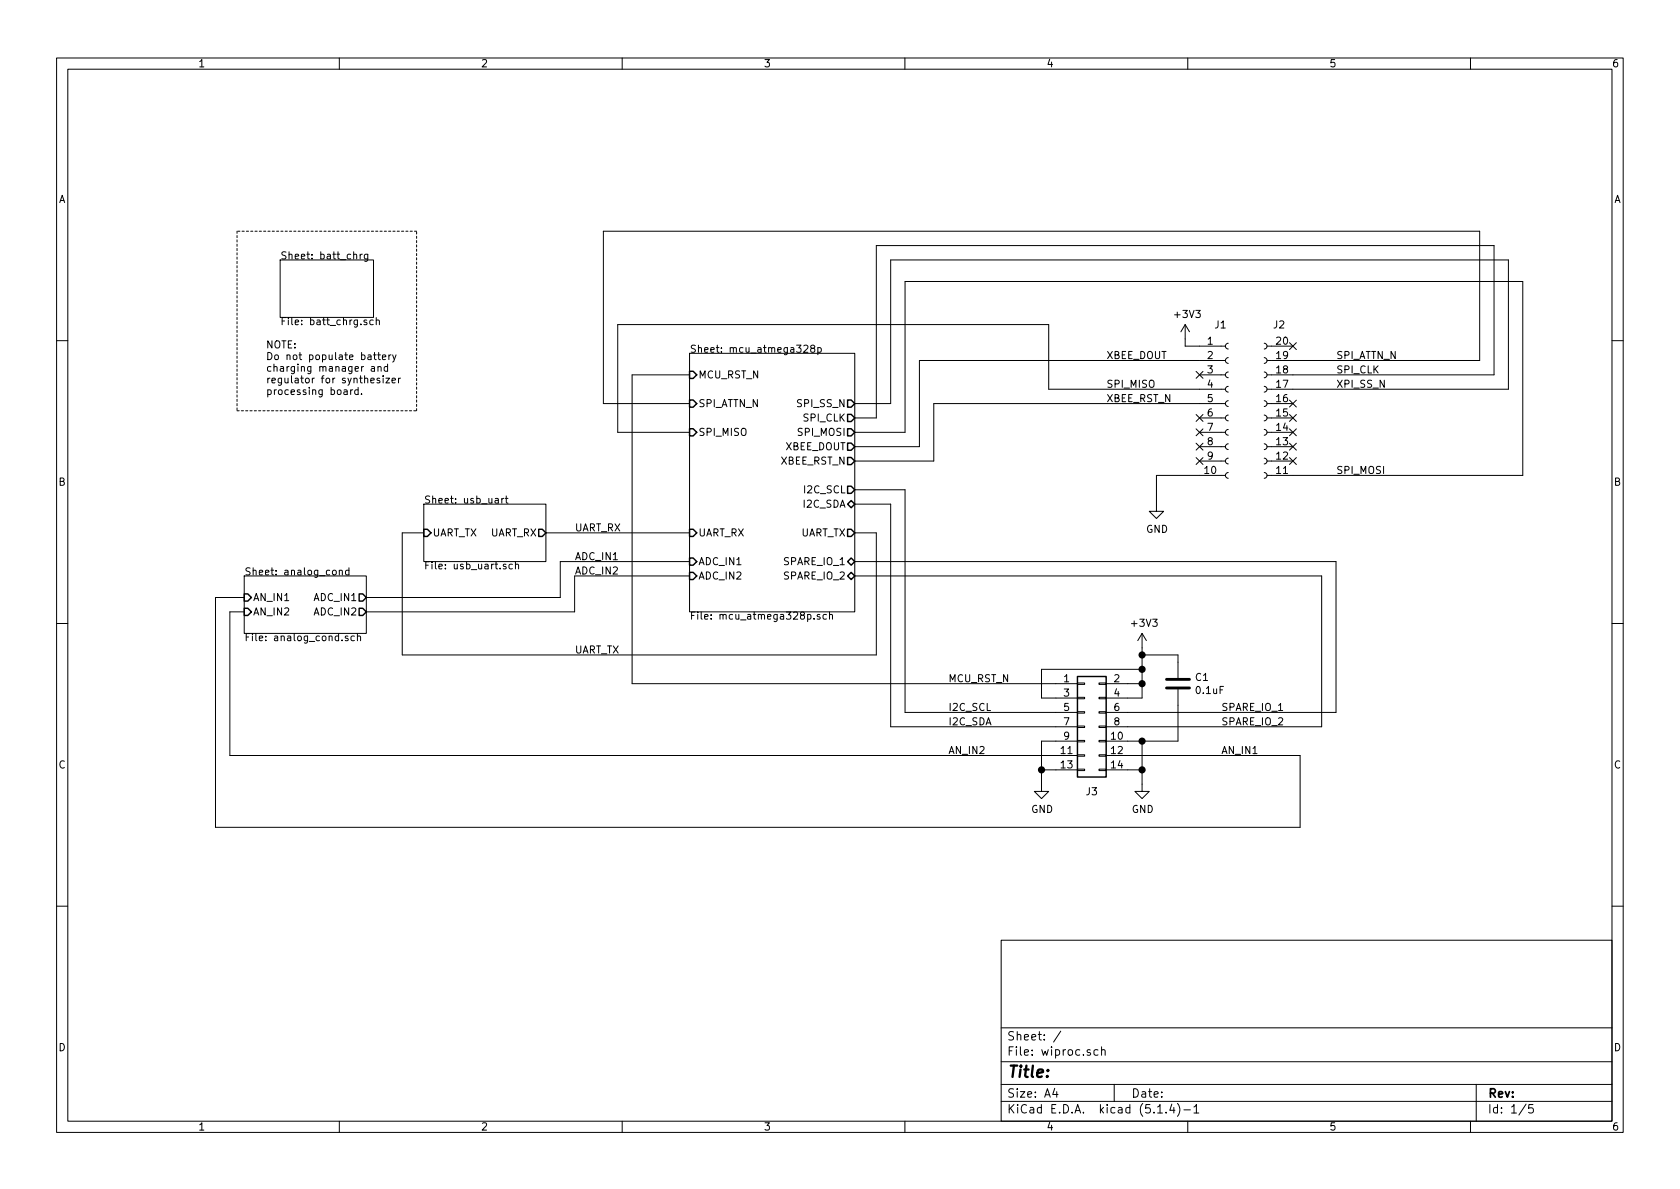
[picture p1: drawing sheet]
EESchema Schematic File Version 4
LIBS:wiproc-cache
EELAYER 30 0
EELAYER END
$Descr A4 11693 8268
encoding utf-8
Sheet 1 5
Title ""
Date ""
Rev ""
Comp ""
Comment1 ""
Comment2 ""
Comment3 ""
Comment4 ""
$EndDescr
$Sheet
S 4800 2450 1150 1800
U 5DA8FAAB
F0 "mcu_atmega328p" 50
F1 "mcu_atmega328p.sch" 50
F2 "SPI_ATTN_N" I L 4800 2800 50 
F3 "SPI_SS_N" O R 5950 2800 50 
F4 "SPI_MOSI" O R 5950 3000 50 
F5 "SPI_CLK" O R 5950 2900 50 
F6 "SPI_MISO" I L 4800 3000 50 
F7 "MCU_RST_N" I L 4800 2600 50 
F8 "UART_TX" O R 5950 3700 50 
F9 "UART_RX" I L 4800 3700 50 
F10 "XBEE_DOUT" O R 5950 3100 50 
F11 "XBEE_RST_N" O R 5950 3200 50 
F12 "ADC_IN1" I L 4800 3900 50 
F13 "I2C_SDA" B R 5950 3500 50 
F14 "I2C_SCL" O R 5950 3400 50 
F15 "ADC_IN2" I L 4800 4000 50 
F16 "SPARE_IO_2" B R 5950 4000 50 
F17 "SPARE_IO_1" B R 5950 3900 50 
$EndSheet
$Sheet
S 2950 3500 850  400 
U 5DC68A7B
F0 "usb_uart" 50
F1 "usb_uart.sch" 50
F2 "UART_RX" O R 3800 3700 50 
F3 "UART_TX" I L 2950 3700 50 
$EndSheet
$Sheet
S 1950 1800 650  400 
U 5DE5B999
F0 "batt_chrg" 50
F1 "batt_chrg.sch" 50
$EndSheet
Text Notes 1850 2750 0    50   ~ 0
NOTE:\nDo not populate battery \ncharging manager and \nregulator for synthesizer\nprocessing board.
Wire Notes Line
	1650 1600 1650 2850
Wire Notes Line
	1650 2850 2900 2850
Wire Notes Line
	2900 2850 2900 1600
Wire Notes Line
	2900 1600 1650 1600
Wire Wire Line
	3800 3700 4800 3700
Wire Wire Line
	2950 3700 2800 3700
Wire Wire Line
	2800 3700 2800 4550
Wire Wire Line
	2800 4550 6100 4550
Wire Wire Line
	6100 4550 6100 3700
Wire Wire Line
	6100 3700 5950 3700
$Comp
L power:+3V3 #PWR03
U 1 1
P 7950 4500
F 0 "#PWR03" H 7950 4350 50  0001 C CNN
F 1 "+3V3" H 7965 4673 50  0000 C CNN
F 2 "" H 7950 4500 50  0001 C CNN
F 3 "" H 7950 4500 50  0001 C CNN
	1    7950 4500
	1    0    0    -1  
$EndComp
Wire Wire Line
	7250 4850 7350 4850
Wire Wire Line
	7950 4850 7850 4850
Wire Wire Line
	7950 5350 7850 5350
Wire Wire Line
	7950 5350 7950 5450
Connection ~ 7950 5350
$Comp
L power:GND #PWR05
U 1 1
P 7950 5450
F 0 "#PWR05" H 7950 5200 50  0001 C CNN
F 1 "GND" H 7955 5277 50  0000 C CNN
F 2 "" H 7950 5450 50  0001 C CNN
F 3 "" H 7950 5450 50  0001 C CNN
	1    7950 5450
	1    0    0    -1  
$EndComp
Wire Wire Line
	7950 5150 7950 5350
$Comp
L Device:C C?
U 1 1
P 8200 4750
AR Path="/5DC68A7B/5DE867FC" Ref="C?"  Part="1" 
AR Path="/5DE5B999/5DE867FC" Ref="C?"  Part="1" 
AR Path="/5DE867FC" Ref="C1"  Part="1" 
F 0 "C1" H 8085 4796 50  0000 R CNN
F 1 "0.1uF" H 8085 4705 50  0000 R CNN
F 2 "Capacitor_SMD:C_0603_1608Metric_Pad1.05x0.95mm_HandSolder" H 8238 4600 50  0001 C CNN
F 3 "~" H 8200 4750 50  0001 C CNN
	1    8200 4750
	-1   0    0    -1  
$EndComp
Wire Wire Line
	7950 4500 7950 4550
Wire Wire Line
	7250 4650 7950 4650
Wire Wire Line
	7250 4650 7250 4850
Connection ~ 7950 4650
Wire Wire Line
	7950 4650 7950 4750
Wire Wire Line
	8200 4600 8200 4550
Wire Wire Line
	8200 4550 7950 4550
Connection ~ 7950 4550
Wire Wire Line
	7950 4550 7950 4650
Wire Wire Line
	8200 4900 8200 5150
Wire Wire Line
	8200 5150 7950 5150
$Comp
L power:GND #PWR04
U 1 1
P 7250 5450
F 0 "#PWR04" H 7250 5200 50  0001 C CNN
F 1 "GND" H 7255 5277 50  0000 C CNN
F 2 "" H 7250 5450 50  0001 C CNN
F 3 "" H 7250 5450 50  0001 C CNN
	1    7250 5450
	1    0    0    -1  
$EndComp
Wire Wire Line
	7350 5350 7250 5350
Wire Wire Line
	7250 5350 7250 5450
Wire Wire Line
	7850 5150 7950 5150
Connection ~ 7950 5150
Wire Wire Line
	7350 5150 7250 5150
Wire Wire Line
	7250 5150 7250 5350
Connection ~ 7250 5350
Wire Wire Line
	9300 4950 9300 3900
Wire Wire Line
	9300 3900 5950 3900
Wire Wire Line
	7850 4950 9300 4950
Wire Wire Line
	5950 4000 9200 4000
Wire Wire Line
	9200 4000 9200 5050
Wire Wire Line
	7850 5050 9200 5050
Wire Wire Line
	5950 3400 6300 3400
Wire Wire Line
	6300 3400 6300 4950
Wire Wire Line
	6300 4950 7350 4950
Wire Wire Line
	5950 3500 6200 3500
Wire Wire Line
	6200 3500 6200 5050
Wire Wire Line
	6200 5050 7350 5050
$Comp
L Connector_Generic:Conn_02x07_Odd_Even J3
U 1 1
P 7550 5050
F 0 "J3" H 7600 4600 50  0000 C CNN
F 1 "Conn_02x07_Odd_Even" H 7600 4350 50  0001 C CNN
F 2 "Connector_PinHeader_2.54mm:PinHeader_2x07_P2.54mm_Vertical" H 7550 5050 50  0001 C CNN
F 3 "~" H 7550 5050 50  0001 C CNN
	1    7550 5050
	1    0    0    -1  
$EndComp
Wire Wire Line
	7850 4750 7950 4750
Connection ~ 7950 4750
Wire Wire Line
	7950 4750 7950 4850
Wire Wire Line
	4800 2600 4400 2600
Wire Wire Line
	4400 2600 4400 4750
Wire Wire Line
	4400 4750 7350 4750
Text Label 6600 4750 0    50   ~ 0
MCU_RST_N
Text Label 6600 4950 0    50   ~ 0
I2C_SCL
Text Label 6600 5050 0    50   ~ 0
I2C_SDA
Text Label 8500 4950 0    50   ~ 0
SPARE_IO_1
Text Label 8500 5050 0    50   ~ 0
SPARE_IO_2
Text Label 4000 3700 0    50   ~ 0
UART_RX
Text Label 4000 4550 0    50   ~ 0
UART_TX
$Comp
L Connector:Conn_01x10_Female J1
U 1 1
P 8550 2800
F 0 "J1" H 8450 3350 50  0000 L CNN
F 1 "Conn_01x10_Female" H 8150 2200 50  0001 L CNN
F 2 "Connector_PinSocket_2.00mm:PinSocket_1x10_P2.00mm_Vertical" H 8550 2800 50  0001 C CNN
F 3 "~" H 8550 2800 50  0001 C CNN
	1    8550 2800
	1    0    0    -1  
$EndComp
$Comp
L power:+3V3 #PWR01
U 1 1
P 8250 2350
F 0 "#PWR01" H 8250 2200 50  0001 C CNN
F 1 "+3V3" H 8265 2523 50  0000 C CNN
F 2 "" H 8250 2350 50  0001 C CNN
F 3 "" H 8250 2350 50  0001 C CNN
	1    8250 2350
	1    0    0    -1  
$EndComp
Wire Wire Line
	8250 2350 8250 2400
Wire Wire Line
	8250 2400 8350 2400
Wire Wire Line
	5950 3100 6400 3100
Wire Wire Line
	6400 3100 6400 2500
Wire Wire Line
	6400 2500 8350 2500
Wire Wire Line
	5950 3200 6500 3200
Wire Wire Line
	6500 3200 6500 2800
Wire Wire Line
	6500 2800 8350 2800
$Comp
L power:GND #PWR02
U 1 1
P 8050 3500
F 0 "#PWR02" H 8050 3250 50  0001 C CNN
F 1 "GND" H 8055 3327 50  0000 C CNN
F 2 "" H 8050 3500 50  0001 C CNN
F 3 "" H 8050 3500 50  0001 C CNN
	1    8050 3500
	1    0    0    -1  
$EndComp
Wire Wire Line
	8350 3300 8050 3300
Wire Wire Line
	8050 3300 8050 3500
Wire Wire Line
	4800 3000 4300 3000
Wire Wire Line
	4300 3000 4300 2250
Wire Wire Line
	4300 2250 7300 2250
Wire Wire Line
	7300 2250 7300 2700
Wire Wire Line
	7300 2700 8350 2700
$Comp
L conn_01x10_female_xbee:Conn_01x10_Female_xbee J2
U 1 1
P 8800 2800
F 0 "J2" H 8650 3350 50  0000 L CNN
F 1 "Conn_01x10_Female_xbee" H 8250 2200 50  0001 L CNN
F 2 "Connector_PinSocket_2.00mm:PinSocket_1x10_P2.00mm_Vertical" H 8800 2800 50  0001 C CNN
F 3 "~" H 8800 2800 50  0001 C CNN
	1    8800 2800
	-1   0    0    -1  
$EndComp
Wire Wire Line
	5950 3000 6300 3000
Wire Wire Line
	6300 3000 6300 1950
Wire Wire Line
	6300 1950 10600 1950
Wire Wire Line
	10600 1950 10600 3300
Wire Wire Line
	10600 3300 9000 3300
Wire Wire Line
	5950 2800 6200 2800
Wire Wire Line
	6200 2800 6200 1800
Wire Wire Line
	6200 1800 10500 1800
Wire Wire Line
	10500 1800 10500 2700
Wire Wire Line
	10500 2700 9000 2700
Wire Wire Line
	5950 2900 6100 2900
Wire Wire Line
	6100 2900 6100 1700
Wire Wire Line
	6100 1700 10400 1700
Wire Wire Line
	10400 1700 10400 2600
Wire Wire Line
	10400 2600 9000 2600
Wire Wire Line
	4800 2800 4200 2800
Wire Wire Line
	4200 2800 4200 1600
Wire Wire Line
	4200 1600 10300 1600
Wire Wire Line
	10300 1600 10300 2500
Wire Wire Line
	10300 2500 9000 2500
Text Label 7700 2500 0    50   ~ 0
XBEE_DOUT
Text Label 7700 2700 0    50   ~ 0
SPI_MISO
Text Label 7700 2800 0    50   ~ 0
XBEE_RST_N
Text Label 9300 3300 0    50   ~ 0
SPI_MOSI
Text Label 9300 2700 0    50   ~ 0
XPI_SS_N
Text Label 9300 2600 0    50   ~ 0
SPI_CLK
Text Label 9300 2500 0    50   ~ 0
SPI_ATTN_N
NoConn ~ 9000 2400
NoConn ~ 9000 2800
NoConn ~ 9000 2900
NoConn ~ 9000 3000
NoConn ~ 9000 3100
NoConn ~ 9000 3200
NoConn ~ 8350 3200
NoConn ~ 8350 3100
NoConn ~ 8350 3000
NoConn ~ 8350 2900
NoConn ~ 8350 2600
$Sheet
S 1700 4000 850  400 
U 5DACAEE0
F0 "analog_cond" 50
F1 "analog_cond.sch" 50
F2 "ADC_IN1" O R 2550 4150 50 
F3 "AN_IN1" I L 1700 4150 50 
F4 "ADC_IN2" O R 2550 4250 50 
F5 "AN_IN2" I L 1700 4250 50 
$EndSheet
Wire Wire Line
	2550 4150 3900 4150
Wire Wire Line
	3900 4150 3900 3900
Wire Wire Line
	3900 3900 4800 3900
Wire Wire Line
	4000 4000 4000 4250
Wire Wire Line
	4000 4250 2550 4250
Wire Wire Line
	4000 4000 4800 4000
Wire Wire Line
	7350 5250 1600 5250
Wire Wire Line
	1600 5250 1600 4250
Wire Wire Line
	1600 4250 1700 4250
Wire Wire Line
	1700 4150 1500 4150
Wire Wire Line
	1500 4150 1500 5750
Wire Wire Line
	1500 5750 9050 5750
Wire Wire Line
	9050 5750 9050 5250
Wire Wire Line
	9050 5250 7850 5250
Text Label 6600 5250 0    50   ~ 0
AN_IN2
Text Label 8500 5250 0    50   ~ 0
AN_IN1
Text Label 4000 3900 0    50   ~ 0
ADC_IN1
Text Label 4000 4000 0    50   ~ 0
ADC_IN2
$EndSCHEMATC
